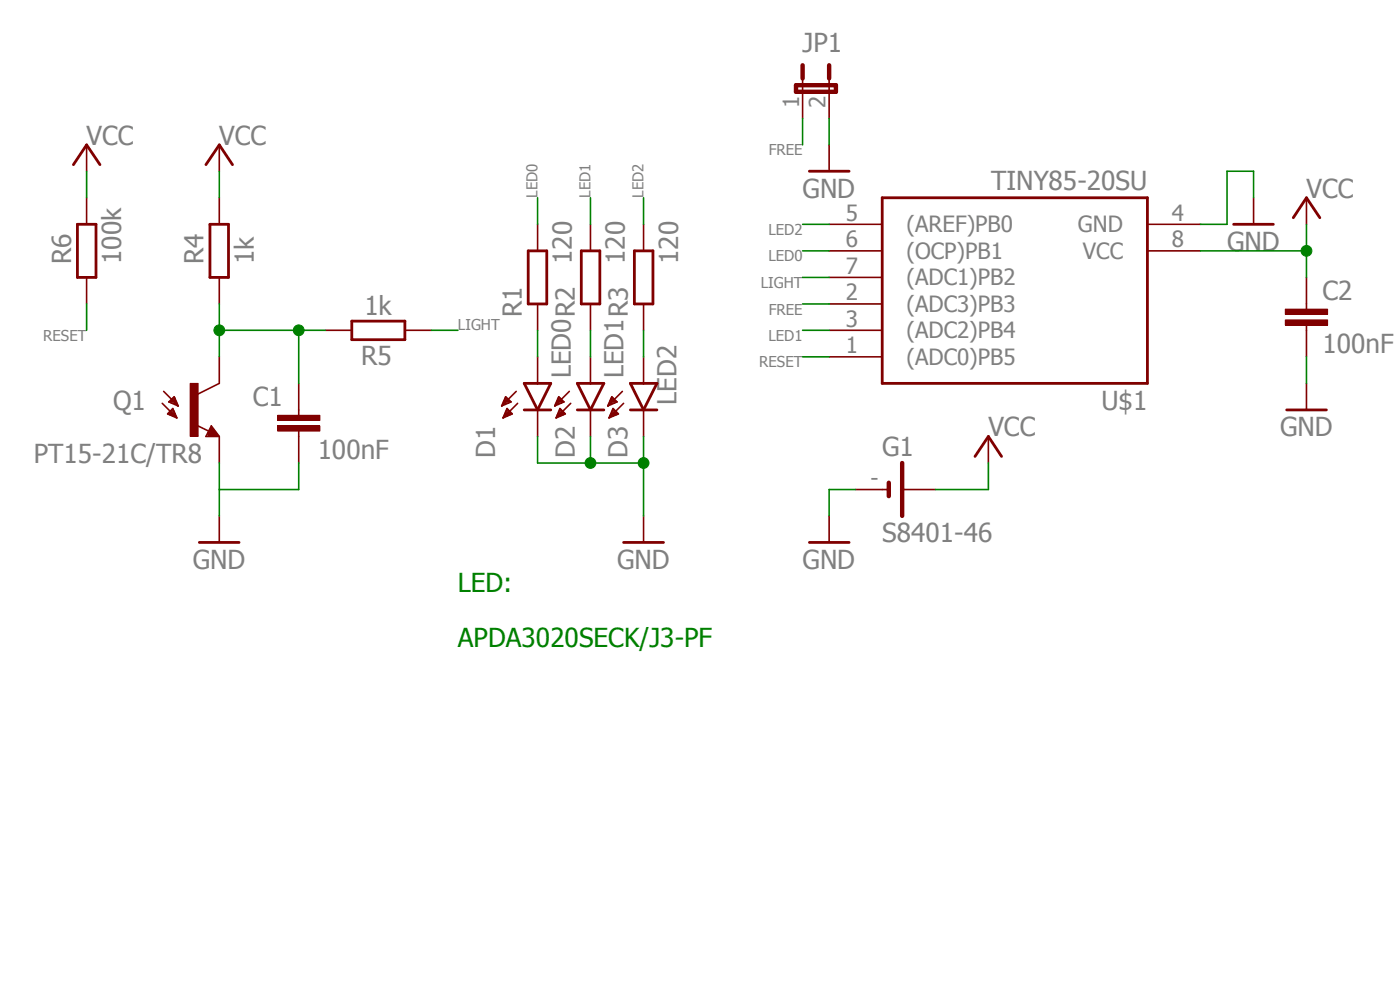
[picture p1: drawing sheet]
<svg xmlns="http://www.w3.org/2000/svg" width="297mm" height="210mm" viewBox="0 0 297 210" stroke-linecap="round" stroke-linejoin="round" font-family="sans-serif">
<path d="M5.8 5.8l291.2 138.7M297 5.9l-291.2 138.7" fill="none" stroke="#fff" stroke-width=".21"/>
<path d="M112.1 53.2h3.9v11.3h-3.9zM123.3 53.2h4v11.3h-4zM134.6 53.2h3.9v11.3h-3.9zM274.4 46.2l2.8-4.2 2.8 4.2M44.8 91.4l.3 .6h-.8l.5-1.1 1.2 1.4h-1.7M111.2 87h5.6M111.2 81.3h5.6l-2.8 5.7zM122.5 87h5.6M122.5 81.3h5.6l-2.8 5.7zM133.7 81.3h5.7l-2.9 5.7zM133.7 87h5.7M132.3 115.1h8.5" fill="none" stroke="#800000" stroke-width=".59"/>
<g fill="none" stroke="#800000" stroke-width=".34">
<path d="M114 47.6v5.6M125.3 47.6v5.6M136.5 47.6v5.6M277.2 42v5.6M114 64.5v5.6M114 75.7v5.6M125.3 64.5v5.6M125.3 75.7v5.6M136.5 64.5v5.6M136.5 75.7v5.6M34.4 85.6l3.1 3M34.7 83l3.1 3.1"/>
<path d="M35.6 87.7h1.5M35.8 85.3l1.2-1.1 .8 1.9zM35.9 85.2h1.5M35.9 88h1.3M35.9 87.4h1.1M36.2 85h1.1M36.2 87.2h.7M36.4 85.5h1.1M36.4 84.7h.8M36.5 86.9h.2M36.6 88.2h.7M36.7 86.7l.8 1.9-1.9-.8z"/>
<path d="M36.7 84.4h.4M37 85.8h.6M37.2 88.5h.3M37.6 86.1h.2M41.6 90.1l2.7 1.4M44.8 90.3l1.7 2.3h-2.8zM46.5 81.3l-4.5 2.3M106.5 86.1h.1M106.6 85.8h.6M106.7 85.5h1.2M106.8 88.5h.2M106.8 85.2h1.6"/>
<path d="M106.9 88.2h.8M106.9 85h1.2M107 88h1.3M107.1 84.7h.7M107.1 87.7h1.5M107.1 84.4h.4M107.2 87.4h1.1M107.3 84.2l1.1 1.1-2 .8zM107.4 87.2h.6M107.5 86.9h.2M107.6 86.7l1.1 1.1-2 .8zM109.5 83l-3.1 3.1"/>
<path d="M109.8 85.6l-3.1 3M114 87v5.6M117.7 86.1h.1M117.8 85.8h.6M117.9 85.5h1.2M118 88.5h.3M118.1 85.2h1.5M118.2 88.2h.7M118.2 85h1.1M118.2 88h1.3M118.3 84.7h.8M118.4 87.7h1.4"/>
<path d="M118.4 84.4h.4M118.5 87.4h1M118.5 84.2l1.1 1.1-1.9 .8zM118.6 87.2h.7M118.7 86.9h.3M118.8 86.7l1.1 1.1-1.9 .8zM120.8 83l-3.1 3.1M121.1 85.6l-3.1 3M125.3 87v5.6M128.9 86.1h.2M129.1 85.8h.6M129.2 85.5h1.1"/>
<path d="M129.3 88.5h.2M129.3 85.2h1.6M129.4 88.2h.7M129.4 85h1.2M129.5 88h1.3M129.5 84.7h.8M129.6 87.7h1.5M129.7 84.4h.3M129.8 87.4h1M129.8 84.2l1.1 1.1-2 .8zM129.8 87.2h.7M130 86.9h.3"/>
<path d="M130 86.7l1.2 1.1-2 .8zM132 83l-3.1 3.1M132.3 85.6l-3.1 3M136.5 87v5.6M136.5 109.4v5.7"/>
</g>
<path d="M40.3 81.3h1.7v11.3h-1.7z" fill-rule="evenodd" fill="#800000"/>
<path d="M40.3 81.3h1.7v11.3h-1.7z" fill="none" stroke="#800000" stroke-width=".21"/>
<path d="M46.5 42v5.6M46.5 58.8v5.7M46.5 75.7v5.6M69 70.1h5.6M85.9 70.1h5.6M46.5 92.6v5.6M63.4 87v1.1M63.4 91.4v1.2" fill="none" stroke="#800000" stroke-width=".34"/>
<path d="M44.5 47.6h4v11.2h-4zM74.6 68.1h11.3v4h-11.3z" fill="none" stroke="#800000" stroke-width=".59"/>
<path d="M58.9 88.1h9v1.1h-9z" fill-rule="evenodd" fill="#800000"/>
<path d="M58.9 88.1h9v1.1h-9z" fill="none" stroke="#800000" stroke-width=".21"/>
<path d="M58.9 90.3h9v1.1h-9z" fill-rule="evenodd" fill="#800000"/>
<path d="M58.9 90.3h9v1.1h-9z" fill="none" stroke="#800000" stroke-width=".21"/>
<path d="M46.5 30.7v5.6M277.2 64.5v1.1M277.2 69v1.1M63.4 81.3v5.7M63.4 92.6v5.6M46.5 109.4v5.7" fill="none" stroke="#800000" stroke-width=".34"/>
<path d="M43.7 34.9l2.8-4.2 2.8 4.2M42.3 115.1h8.4" fill="none" stroke="#800000" stroke-width=".59"/>
<path d="M272.7 67.9h8.9v1.1h-8.9z" fill-rule="evenodd" fill="#800000"/>
<path d="M272.7 67.9h8.9v1.1h-8.9z" fill="none" stroke="#800000" stroke-width=".21"/>
<path d="M272.7 65.6h8.9v1.1h-8.9z" fill-rule="evenodd" fill="#800000"/>
<path d="M272.7 65.6h8.9v1.1h-8.9z" fill="none" stroke="#800000" stroke-width=".21"/>
<g fill="none" stroke="#800000" stroke-width=".34">
<path d="M170.3 16.6v8.5M175.9 16.6v8.5M18.4 30.7v5.6M175.9 30.7v5.6M18.4 42v5.6M18.4 58.8v5.7M175.9 58.8h11.3M175.9 53.2h11.3M175.9 47.6h11.3M243.4 53.2h11.3M243.4 47.6h11.3M265.9 42v5.6"/>
<path d="M277.2 58.8v5.7M175.9 70.1h11.3M175.9 64.5h11.3M175.9 75.7h11.3M277.2 70.1v5.6M209.7 92.6v5.6M277.2 81.3v5.7M175.9 109.4v5.7M181.5 103.8h7.1M191.4 103.8h7"/>
</g>
<path d="M15.6 34.9l2.8-4.2 2.8 4.2M171.7 36.3h8.4M16.4 47.6h4v11.2h-4zM187.2 42h56.2v39.3h-56.2zM261.7 47.6h8.4M206.8 96.8l2.9-4.2 2.8 4.2M273 87h8.4M171.7 115.1h8.4" fill="none" stroke="#800000" stroke-width=".59"/>
<path d="M168.9 18.1h8.4v1.4h-8.4zM170.3 13.8v2.8M175.9 13.8v2.8M191.4 98.2v11.2M188.6 102.4v2.8" fill="none" stroke="#800000" stroke-width=".93"/>
<path d="M114 92.6v5.6h22.5v-5.6M125.3 92.6v5.6" fill="none" stroke="#008000" stroke-width=".34"/>
<circle cx="125.3" cy="98.2" r="1.14" fill="#008000"/>
<circle cx="125.3" cy="98.2" r="1.14" fill="none" stroke="#008000" stroke-width=".21"/>
<circle cx="136.5" cy="98.2" r="1.14" fill="#008000"/>
<circle cx="136.5" cy="98.2" r="1.14" fill="none" stroke="#008000" stroke-width=".21"/>
<g fill="none" stroke="#008000" stroke-width=".34">
<path d="M18.4 36.3v5.7M46.5 36.3v5.7M175.9 25.1v5.6M254.7 53.2h22.5M265.9 42v-5.7h-5.6v11.3h-5.6M277.2 47.6v11.2M114 70.1v5.6M125.3 70.1v5.6M136.5 70.1v5.6M277.2 75.7v5.6M46.5 98.2v11.2M63.4 98.2v5.6h-16.9"/>
<path d="M136.5 98.2v11.2M181.5 103.8h-5.6v5.6"/>
</g>
<circle cx="277.2" cy="53.2" r="1.14" fill="#008000"/>
<circle cx="277.2" cy="53.2" r="1.14" fill="none" stroke="#008000" stroke-width=".21"/>
<path d="M46.5 64.5v11.2M46.5 70.1h22.5M63.4 70.1v11.2M209.7 98.2v5.6h-11.3" fill="none" stroke="#008000" stroke-width=".34"/>
<circle cx="63.4" cy="70.1" r="1.14" fill="#008000"/>
<circle cx="63.4" cy="70.1" r="1.14" fill="none" stroke="#008000" stroke-width=".21"/>
<circle cx="46.5" cy="70.1" r="1.14" fill="#008000"/>
<circle cx="46.5" cy="70.1" r="1.14" fill="none" stroke="#008000" stroke-width=".21"/>
<path d="M170.3 25.1v5.6M114 42v5.6M125.3 42v5.6M136.5 42v5.6M170.3 58.8h5.6M170.3 53.2h5.6M170.3 47.6h5.6M18.4 64.5v5.6M91.5 70.1h5.7M170.3 75.7h5.6M170.3 70.1h5.6M170.3 64.5h5.6" fill="none" stroke="#008000" stroke-width=".34"/>
<g font-size="5.5" fill="#808080">
<text x="170.3" y="11">JP1</text>
<text x="18.4" y="30.7">VCC</text>
<text x="46.5" y="30.7">VCC</text>
<text x="170.3" y="41.9">GND</text>
<text x="210.3" y="40.3">TINY85-20SU</text>
<text x="277.2" y="41.9">VCC</text>
<text x="260.3" y="53.2">GND</text>
<text x="15.1" y="56" transform="rotate(-90 15.1 56)">R6</text>
<text x="25.7" y="56" transform="rotate(-90 25.7 56)">100k</text>
<text x="43.2" y="56" transform="rotate(-90 43.2 56)">R4</text>
<text x="53.8" y="56" transform="rotate(-90 53.8 56)">1k</text>
<text x="121.3" y="56" transform="rotate(-90 121.3 56)">120</text>
<text x="132.6" y="56" transform="rotate(-90 132.6 56)">120</text>
<text x="143.8" y="56" transform="rotate(-90 143.8 56)">120</text>
<text x="280.5" y="63.6">C2</text>
<text x="77.3" y="66.7">1k</text>
<text x="110.7" y="67.3" transform="rotate(-90 110.7 67.3)">R1</text>
<text x="76.6" y="77.3">R5</text>
<text x="280.5" y="74.8">100nF</text>
<text x="121.1" y="80.2" transform="rotate(-90 121.1 80.2)">LED0R2</text>
<text x="132.3" y="80.2" transform="rotate(-90 132.3 80.2)">LED1R3</text>
<text x="24" y="87">Q1</text>
<text x="53.6" y="86.1">C1</text>
<text x="143.5" y="85.9" transform="rotate(-90 143.5 85.9)">LED2</text>
<text x="233.7" y="87">U$1</text>
<text x="209.7" y="92.6">VCC</text>
<text x="271.6" y="92.6">GND</text>
<text x="7.2" y="98.2">PT15-21C/TR8</text>
<text x="67.4" y="97.4">100nF</text>
<text x="105" y="97.1" transform="rotate(-90 105 97.1)">D1</text>
<text x="121.9" y="97.1" transform="rotate(-90 121.9 97.1)">D2</text>
<text x="133.1" y="97.1" transform="rotate(-90 133.1 97.1)">D3</text>
<text x="187.2" y="96.8">G1</text>
<text x="187.2" y="115.1">S8401-46</text>
<text x="40.9" y="120.7">GND</text>
<text x="130.9" y="120.7">GND</text>
<text x="170.3" y="120.7">GND</text>
</g>
<g font-size="5.5" fill="#008000">
<text x="97.2" y="125.6">LED:</text>
<text x="97.2" y="137.3">APDA3020SECK/J3-PF</text>
</g>
<g font-size="4.7" fill="#808080">
<text x="169.5" y="22.8" transform="rotate(-90 169.5 22.8)">1</text>
<text x="175.1" y="22.8" transform="rotate(-90 175.1 22.8)">2</text>
<text x="179.4" y="46.8">5</text>
<text x="248.6" y="46.8">4</text>
<text x="179.4" y="52.4">6</text>
<text x="192.3" y="49.3">(AREF)PB0</text>
<text x="228.7" y="49.3">GND</text>
<text x="248.6" y="52.4">8</text>
<text x="179.4" y="58">7</text>
<text x="192.3" y="54.9">(OCP)PB1</text>
<text x="229.7" y="54.9">VCC</text>
<text x="179.4" y="63.7">2</text>
<text x="192.3" y="60.5">(ADC1)PB2</text>
<text x="179.4" y="69.3">3</text>
<text x="192.3" y="71.8">(ADC2)PB4</text>
<text x="192.3" y="66.2">(ADC3)PB3</text>
<text x="179.4" y="74.9">1</text>
<text x="192.3" y="77.4">(ADC0)PB5</text>
<text x="184.7" y="103">-</text>
</g>
<g font-size="3.2" fill="#808080">
<text x="163.1" y="33">FREE</text>
<text x="114" y="42" transform="rotate(-90 114 42)">LED0</text>
<text x="125.3" y="42" transform="rotate(-90 125.3 42)">LED1</text>
<text x="136.5" y="42" transform="rotate(-90 136.5 42)">LED2</text>
<text x="163" y="49.8">LED2</text>
<text x="163" y="55.5">LED0</text>
<text x="161.4" y="61.1">LIGHT</text>
<text x="97.2" y="70.1">LIGHT</text>
<text x="163.1" y="66.7">FREE</text>
<text x="9.2" y="72.3">RESET</text>
<text x="161.1" y="77.9">RESET</text>
<text x="163" y="72.3">LED1</text>
</g>
</svg>
